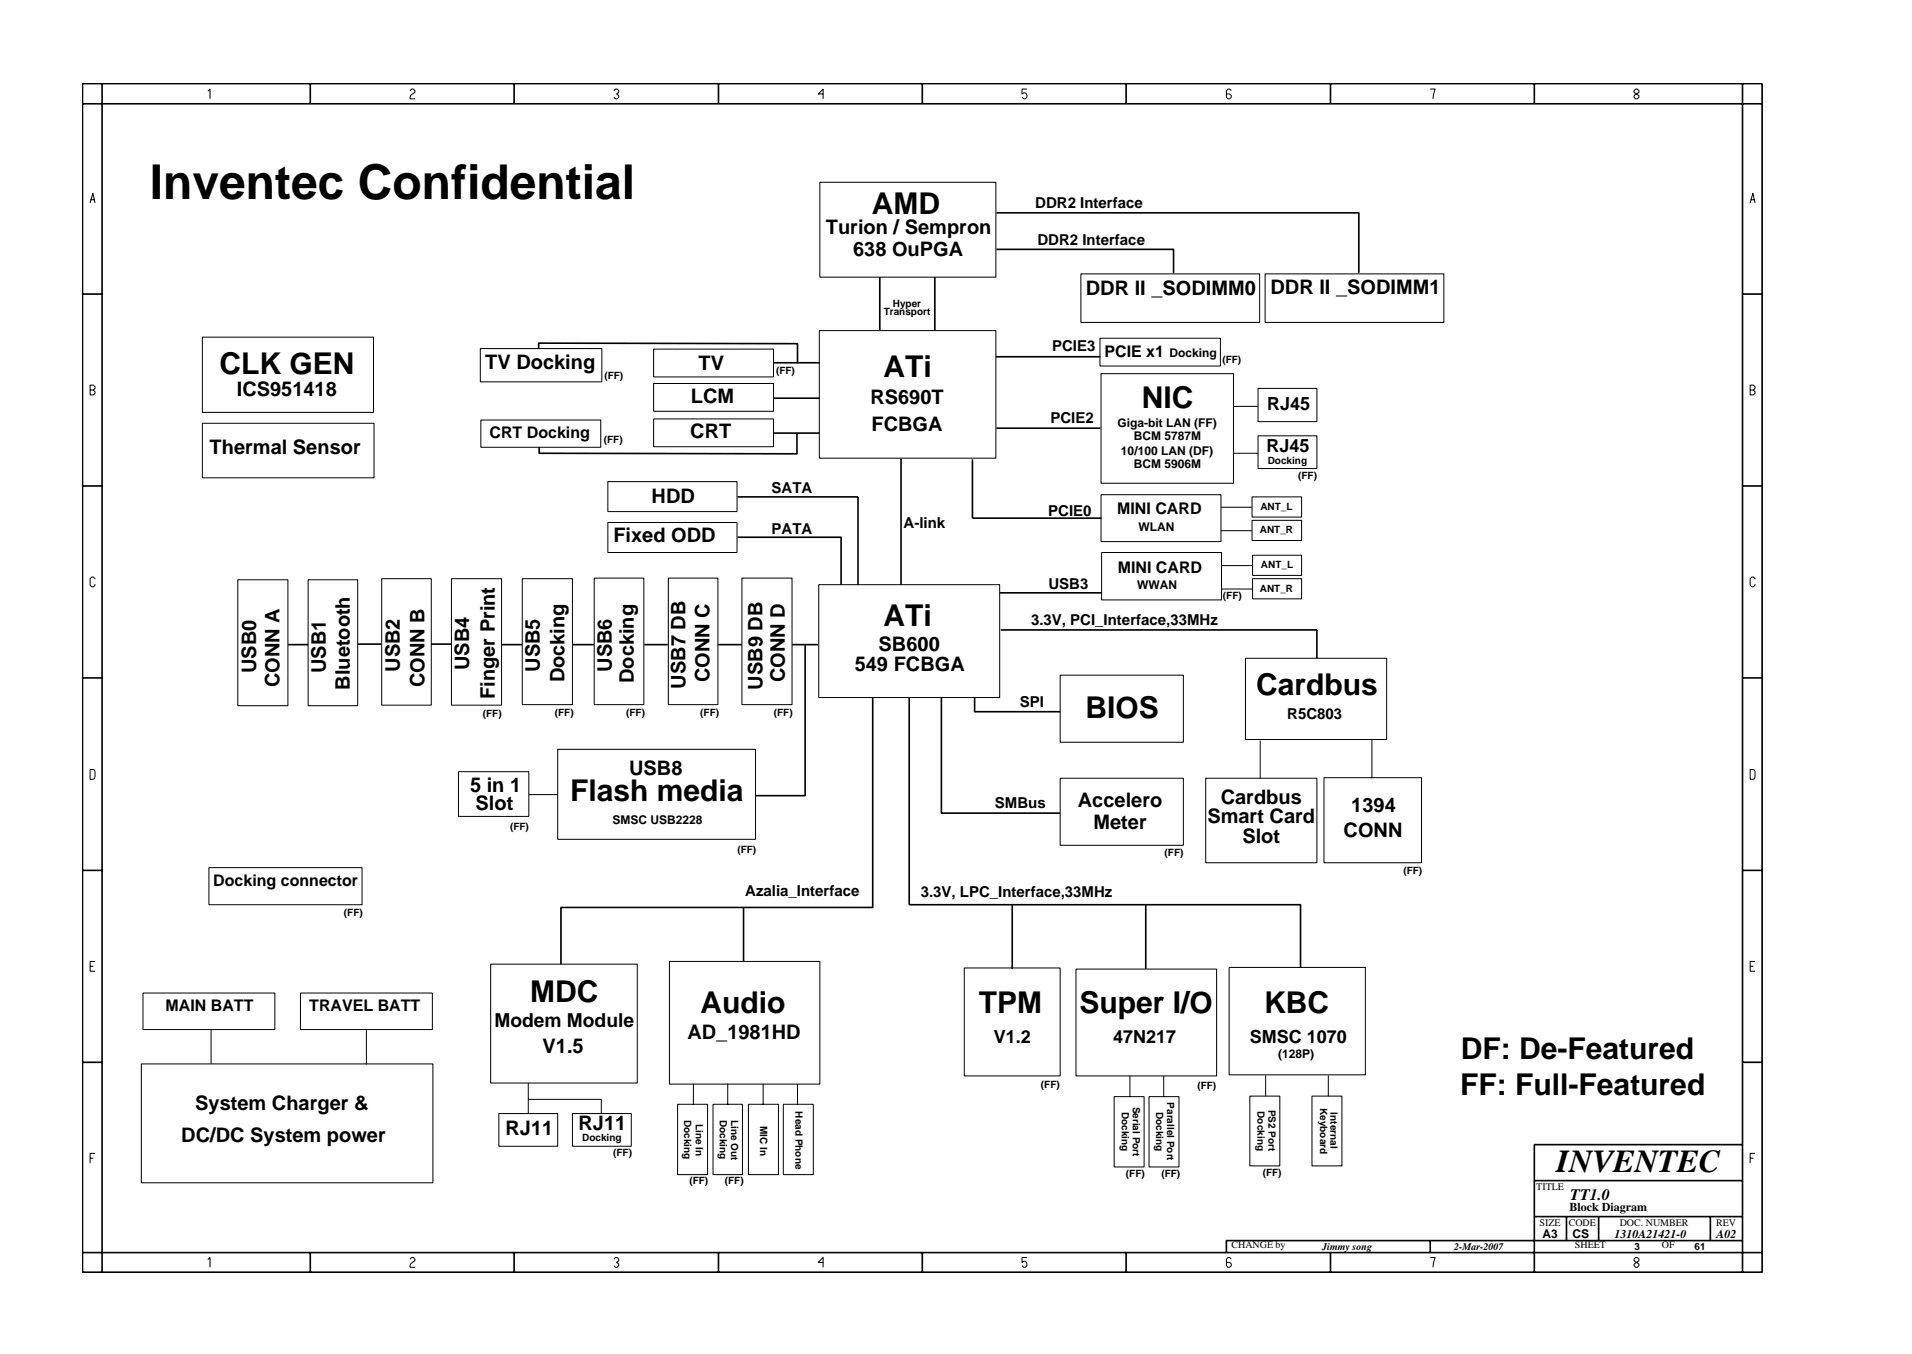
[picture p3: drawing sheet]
<svg xmlns="http://www.w3.org/2000/svg" width="297mm" height="210mm" viewBox="0 0 297 210" stroke-linecap="round" stroke-linejoin="round" font-family="sans-serif">
<g fill="none" stroke="#000" stroke-width=".25">
<path d="M12.8 13h261v184.6h-261zM12.8 16.1h261M15.9 13v184.6M48.2 13v3.1M79.9 13v3.1M111.6 13v3.1M143.3 13v3.1M174.9 13v3.1M206.7 13v3.1M238.4 13v3.1M270.7 13v184.6M154.8 38.7h27.5v3.7"/>
<path d="M154.8 33h56.3v9.4M12.8 45.7h3.1M83.7 54.1v-.8l40.2 .1v3M120.2 56.3h7.2M136.7 43v8.3M145.2 43v8.3M154.7 55.4h16.3M270.7 45.7h3.1M12.8 75.5h3.1M114.6 77.2h18.7v13.6M120.2 61.8h7.2M120.2 67.3h7.2"/>
<path d="M123.8 67.3v3.2l-40-.1v-.9M140 71.2v19.6M151.1 71.3v9.2h20M154.8 66.5h16.2M270.7 75.5h3.1M114.6 83.4h16.1v7.4M155.3 92.1h15.8M155.5 97.8h49.1v4.4M12.8 105.3h3.1M44.7 100.1h3.2M55.6 100h3.6M67 100h3.1"/>
<path d="M77.8 100.1h3.3M89 100.1h3.3M100.1 100.1h3.6M111.5 100.1h3.8M123 100.1h4.1M125.1 100.2v23.4h-7.7M135.6 108.3v32.6h-48.4v8.8M141.3 108.2v32.3h60.8M146.2 108.4v17.9h18.5M151.4 108.3v2.2h13.3M270.7 105.3h3.1M12.8 135.2h3.1"/>
<path d="M270.7 135.2h3.1M115.5 140.9v8.4M157.3 140.6v9.9M178 140.6v9.9M202 140.5v9.7M12.8 165h3.1M270.7 165h3.1M270.7 177.7h-32.3v19.9M12.8 194.5h261M48.2 194.5v3.1M79.9 194.5v3.1M111.6 194.5v3.1"/>
<path d="M143.3 194.5v3.1M174.9 194.5v3.1M206.7 194.5v3.1M222.2 192.6v1.9M238.4 183.3h32.3M238.4 188.9h32.3M243.4 188.9v3.7M248.4 188.9v3.7M265.7 188.9v3.7M270.7 192.6h-80.2v1.9"/>
</g>
<g fill="none" stroke="#000" stroke-width=".16">
<path d="M32.3 14.2l.3-.4v1.6M63.7 14.1l.3-.3h.2l.3 .3v.2l-.5 .4-.3 .4v.3h.8M95.4 14.1l.2-.3h.3l.2 .3v.2l-.3 .3 .3 .2v.3l-.2 .3h-.3l-.2-.3M127.9 14.6h-.8l.8-.8v1.6M159.5 13.8h-.7v.8l.2-.2a.5 .5 0 0 1 .5 .7l-.2 .3h-.3l-.2-.3M191.3 14.1l-.3-.3h-.2l-.3 .3v1l.3 .3h.2l.3-.3v-.3l-.3-.2h-.5M222.2 13.8h.8l-.4 1.6M253.9 14.1l.2-.3h.3l.2 .3v.2l-.7 .5v.3l.2 .3h.3l.2-.3v-.3l-.7-.5zM14 31.5l.4-1.5 .4 1.5M14.1 31h.6M127.4 28.3h27.3v14.7h-27.3zM271.9 31.5l.4-1.5 .4 1.5"/>
<path d="M272 31h.6M14 59.8h.5l.3 .3v.2l-.3 .3 .3 .2v.3l-.3 .2h-.5zM31.4 52.4h26.6v11.6h-26.6zM74.6 54.1h18.9v5.2h-18.9zM101.5 54.2h18.7v4.3h-18.7zM101.5 59.5h18.7v4.4h-18.7zM127.3 51.3h27.4v19.8h-27.4zM167.9 42.5h27.8v7.6h-27.8zM170.9 52.5h18.7v4.3h-18.7zM171.1 58h20.5v17h-20.5zM196.5 42.5h27.8v7.6h-27.8zM14 60.6h.5"/>
<path d="M31.4 65.7h26.7v8.5h-26.7zM74.7 65.2h18.6v4.3h-18.6zM94.4 74.8h20.1v4.6h-20.1zM101.5 65.1h18.7v4.3h-18.7zM171.1 76.8h18.6v7.3h-18.6zM189.7 78.8h4.8M191.5 63.1h3.9M191.6 70.4h3.8M194.5 77.2h7.7v3.1h-7.7zM195.4 60.3h9.2v5.2h-9.2zM195.4 67.7h9.2v5.1h-9.2zM271.9 60.6h.5l.3-.3v-.2l-.3-.3h-.5v1.5h.5l.3-.2v-.3l-.3-.2"/>
<path d="M14.8 89.9l-.3-.3h-.2l-.3 .3v1l.3 .2h.2l.3-.2v-.2M36.9 90h7.8v19.6h-7.8zM47.9 90h7.7v19.6h-7.7zM59.3 89.9h7.7v19.6h-7.7zM70.1 89.9h7.8v19.6h-7.8zM81.1 89.9h7.8v19.5h-7.8zM92.3 89.8h7.7v19.6h-7.7zM94.4 81.1h20.1v4.7h-20.1zM103.8 89.8h7.7v19.6h-7.7zM115.3 89.8h7.7v19.6h-7.7zM127.2 90.8h28.1v17.5h-28.1zM171.1 85.8h18.7v7.4h-18.7z"/>
<path d="M189.7 82.4h4.8M189.8 87.8h4.8M189.8 91.5h4.8M194.5 80.8h7.7v3.1h-7.7zM194.6 86.2h7.6v3.2h-7.6zM194.6 89.9h7.6v3.1h-7.6zM272.7 89.9l-.3-.3h-.3l-.2 .3v1l.2 .2h.3l.3-.2v-.2M14 119.5l.7 .1 .1 .2-.1 1.1-.7 .1zM71.2 119.8h11v7h-11zM86.6 116.4h30.8v13.9h-30.8zM164.7 104.8h19.1v10.5h-19.1zM193.5 102.2h21.9v12.6h-21.9z"/>
<path d="M195.8 115v5.9M213.1 114.9v5.9M271.9 119.5l.7 .1 .1 .2-.1 1.1-.7 .1zM32.5 134.7h23.7v5.8h-23.7zM82.2 123.4h4.4M164.7 120.8h19.1v10.5h-19.1zM187.3 120.8h17.3v13.2h-17.3zM205.7 120.8h15.1v13.2h-15.1zM14 150.1h.5M14.8 149.3h-.8v1.5h.8M22.2 154.2h20.5v5.7h-20.5zM32.8 160v5.2"/>
<path d="M46.7 154.2h20.5v5.7h-20.5zM56.9 160v5.3M76.2 149.7h22.8v18.5h-22.8zM104 149.3h23.4v19h-23.4zM149.8 150.3h14.9v16.8h-14.9zM167.2 150.5h21.8v16.6h-21.8zM191 150.2h21.1v16.7h-21.1zM271.9 150.1h.5M272.7 149.3h-.8v1.5h.8M14 179.9h.5M14.8 179.1h-.8v1.5M22 165.2h45.3v18.5h-45.3z"/>
<path d="M77.5 172.9h9.1v5.1h-9.1zM82.1 170.7h11.3v2.2M82.1 168.2v4.7M88.9 172.9h9.2v5.1h-9.2zM105.3 171.5h4.6v10.9h-4.6zM107.7 168.3v3.3M110.8 171.5h4.5v10.9h-4.5zM113.1 168.3v3.3M116.3 171.5h4.6v10.9h-4.6zM118.6 168.3v3.3M121.7 171.5h4.7v10.9h-4.7zM123.9 168.3v3.3"/>
<path d="M173.1 170.3h4.6v10.9h-4.6zM175.5 167.1v3.2M178.5 170.3h4.7v10.9h-4.7zM180.8 167.1v3.2M194.2 170.2h4.6v10.8h-4.6zM196.6 167v3.2M203.8 170.2h4.7v10.8h-4.7zM206.4 167v3.2M271.9 179.9h.5M272.7 179.1h-.8v1.5M32.3 195.6l.3-.3v1.5M63.7 195.5l.3-.2h.2l.3 .2v.3l-.7 .5-.1 .2v.3h.8"/>
<path d="M95.4 195.5l.2-.2h.3l.2 .2v.3l-.3 .2 .3 .3v.2l-.2 .3h-.3l-.2-.3M127.9 196h-.8l.8-.7v1.5M159.5 195.3h-.7v.7l.2-.1a.5 .5 0 0 1 .5 .6l-.2 .3h-.3l-.2-.3M191.3 195.5l-.3-.2h-.2l-.3 .2v1l.3 .3h.2l.3-.3v-.2l-.3-.3h-.5M222.2 195.3h.8l-.4 1.5M254.1 195.3l-.2 .2v.3l.7 .5v.2l-.2 .3h-.3l-.2-.3v-.2l.7-.5v-.3l-.2-.2z"/>
</g>
<text font-size="7.5" x="23.3" y="31">Inventec Confidential</text>
<text font-size="5" x="241.8" y="182">INVENTEC</text>
<g font-size="4.7">
<text x="135.4" y="33.2">AMD</text>
<text x="34.1" y="58.1">CLK GEN</text>
<text x="137.2" y="58.5">ATi</text>
<text x="177.4" y="63.3">NIC</text>
<text x="137.2" y="97.3">ATi</text>
<text x="195.1" y="107.9">Cardbus</text>
<text x="168.7" y="111.5">BIOS</text>
<text x="88.6" y="124.4">Flash media</text>
<text x="82.4" y="155.6">MDC</text>
<text x="108.8" y="157.4">Audio</text>
<text x="152.1" y="157.4">TPM</text>
<text x="167.7" y="157.4">Super I/O</text>
<text x="196.4" y="157.4">KBC</text>
<text x="226.9" y="164.5">DF: De-Featured</text>
<text x="226.9" y="170">FF: Full-Featured</text>
</g>
<g font-size="3.1">
<text x="128.3" y="36.3">Turion / Sempron</text>
<text x="132.5" y="39.8">638 OuPGA</text>
<text x="168.7" y="45.8">DDR II _SODIMM0</text>
<text x="197.4" y="45.7">DDR II _SODIMM1</text>
<text x="75.4" y="57.3">TV Docking</text>
<text x="108.5" y="57.4">TV</text>
<text x="36.8" y="61.5">ICS951418</text>
<text x="107.3" y="62.6">LCM</text>
<text x="135.2" y="62.7">RS690T</text>
<text x="32.6" y="70.4">Thermal Sensor</text>
<text x="107.2" y="68.1">CRT</text>
<text x="135.4" y="66.9">FCBGA</text>
<text x="101.2" y="78.1">HDD</text>
<text x="95.3" y="84.2">Fixed ODD</text>
<text x="136.5" y="101.1">SB600</text>
<text x="39.8" y="104.5" transform="rotate(-90 39.8 104.5)">USB0</text>
<text x="43.4" y="106.7" transform="rotate(-90 43.4 106.7)">CONN A</text>
<text x="50.6" y="104.5" transform="rotate(-90 50.6 104.5)">USB1</text>
<text x="54.3" y="107.1" transform="rotate(-90 54.3 107.1)">Bluetooth</text>
<text x="62.1" y="104.3" transform="rotate(-90 62.1 104.3)">USB2</text>
<text x="65.9" y="106.7" transform="rotate(-90 65.9 106.7)">CONN B</text>
<text x="72.9" y="104.1" transform="rotate(-90 72.9 104.1)">USB4</text>
<text x="83.9" y="104.3" transform="rotate(-90 83.9 104.3)">USB5</text>
<text x="87.7" y="106" transform="rotate(-90 87.7 106)">Docking</text>
<text x="95.1" y="104.3" transform="rotate(-90 95.1 104.3)">USB6</text>
<text x="98.5" y="106.1" transform="rotate(-90 98.5 106.1)">Docking</text>
<text x="106.5" y="106.9" transform="rotate(-90 106.5 106.9)">USB7 DB</text>
<text x="110.2" y="106" transform="rotate(-90 110.2 106)">CONN C</text>
<text x="118.4" y="107.1" transform="rotate(-90 118.4 107.1)">USB9 DB</text>
<text x="121.9" y="106" transform="rotate(-90 121.9 106)">CONN D</text>
<text x="132.8" y="104.1">549 FCBGA</text>
<text x="76.9" y="108.6" transform="rotate(-90 76.9 108.6)">Finger Print</text>
<text x="73" y="122.9">5 in 1</text>
<text x="73.9" y="125.7">Slot</text>
<text x="97.7" y="120.3">USB8</text>
<text x="167.5" y="125.3">Accelero</text>
<text x="189.6" y="124.8">Cardbus</text>
<text x="169.9" y="128.8">Meter</text>
<text x="187.6" y="127.8">Smart Card</text>
<text x="193" y="131">Slot</text>
<text x="208.7" y="130">CONN</text>
<text x="209.9" y="126.1">1394</text>
<text x="106.8" y="161.3">AD_1981HD</text>
<text x="84.3" y="163.6">V1.5</text>
<text x="30.3" y="172.4">System Charger &amp;</text>
<text x="28.2" y="177.3">DC/DC System power</text>
<text x="78.5" y="176.3">RJ11</text>
<text x="89.9" y="175.5">RJ11</text>
</g>
<text font-size="3" x="76.8" y="159.5">Modem Module</text>
<g font-size="2.8">
<text x="196.8" y="63.6">RJ45</text>
<text x="196.8" y="70.2">RJ45</text>
<text x="154.4" y="161.9">V1.2</text>
<text x="172.9" y="161.9">47N217</text>
<text x="194.2" y="161.9">SMSC 1070</text>
</g>
<g font-size="2.5">
<text x="171.6" y="55.4">PCIE x1</text>
<text x="76" y="68">CRT Docking</text>
<text x="173.6" y="79.9">MINI CARD</text>
<text x="173.6" y="88.9">MINI CARD</text>
<text x="33.1" y="137.6">Docking connector</text>
<text x="25.7" y="157">MAIN BATT</text>
<text x="48" y="157">TRAVEL BATT</text>
<text x="244" y="186.3">TT1.0</text>
</g>
<g font-size="2.3">
<text x="160.8" y="32.3">DDR2 Interface</text>
<text x="161.2" y="38">DDR2 Interface</text>
<text x="163.5" y="54.6">PCIE3</text>
<text x="163.2" y="65.7">PCIE2</text>
<text x="119.9" y="76.5">SATA</text>
<text x="119.9" y="82.9">PATA</text>
<text x="140.4" y="81.9">A-link</text>
<text x="162.9" y="80.1">PCIE0</text>
<text x="162.9" y="91.4">USB3</text>
<text x="160.2" y="97.1">3.3V, PCI_Interface,33MHz</text>
<text x="158.4" y="109.8">SPI</text>
<text x="200" y="111.7">R5C803</text>
<text x="154.6" y="125.4">SMBus</text>
<text x="115.8" y="139.1">Azalia_Interface</text>
<text x="143" y="139.2">3.3V, LPC_Interface,33MHz</text>
</g>
<g font-size="1.9">
<text x="181.7" y="55.5">Docking</text>
<text x="173.6" y="66.3">Giga-bit LAN (FF)</text>
<text x="174.2" y="70.7">10/100 LAN (DF)</text>
<text x="176.2" y="68.3">BCM 5787M</text>
<text x="176.2" y="72.6">BCM 5906M</text>
<text x="176.9" y="82.4">WLAN</text>
<text x="176.7" y="91.5">WWAN</text>
<text x="95.1" y="127.9">SMSC USB2228</text>
<text x="198.6" y="164.3">(128P)</text>
<text x="243.8" y="188">Block Diagram</text>
<text x="239.6" y="192.2">A3</text>
<text x="244.3" y="192.3">CS</text>
<text x="250.8" y="192.2">1310A21421-0</text>
<text x="266.6" y="192.2">A02</text>
</g>
<g font-size="1.6">
<text x="138.7" y="47.6">Hyper</text>
<text x="137.3" y="49">Transport</text>
<text x="93.9" y="58.8">(FF)</text>
<text x="120.6" y="58.1">(FF)</text>
<text x="189.9" y="56.3">(FF)</text>
<text x="93.8" y="68.9">(FF)</text>
<text x="196.9" y="72">Docking</text>
<text x="201.7" y="74.4">(FF)</text>
<text x="195.7" y="82.8">ANT_R</text>
<text x="195.8" y="79.2">ANT_L</text>
<text x="195.9" y="88.2">ANT_L</text>
<text x="190" y="93.1">(FF)</text>
<text x="195.7" y="91.9">ANT_R</text>
<text x="75" y="111.4">(FF)</text>
<text x="86.2" y="111.2">(FF)</text>
<text x="97.3" y="111.2">(FF)</text>
<text x="108.8" y="111.2">(FF)</text>
<text x="120.2" y="111.2">(FF)</text>
<text x="79.2" y="128.9">(FF)</text>
<text x="114.6" y="132.4">(FF)</text>
<text x="180.9" y="132.9">(FF)</text>
<text x="218" y="135.7">(FF)</text>
<text x="53.4" y="142.3">(FF)</text>
<text x="106.3" y="173.9" transform="rotate(90 106.3 173.9)">Docking</text>
<text x="111.8" y="173.9" transform="rotate(90 111.8 173.9)">Docking</text>
<text x="113.6" y="173.9" transform="rotate(90 113.6 173.9)">Line Out</text>
<text x="123.6" y="172.6" transform="rotate(90 123.6 172.6)">Head Phone</text>
<text x="161.7" y="169">(FF)</text>
<text x="174.3" y="172.6" transform="rotate(90 174.3 172.6)">Docking</text>
<text x="176" y="171.8" transform="rotate(90 176 171.8)">Serial Port</text>
<text x="179.6" y="172.6" transform="rotate(90 179.6 172.6)">Docking</text>
<text x="181.3" y="171.2" transform="rotate(90 181.3 171.2)">Parallel Port</text>
<text x="186" y="169.1">(FF)</text>
<text x="195.4" y="172.6" transform="rotate(90 195.4 172.6)">Docking</text>
<text x="197.1" y="172.3" transform="rotate(90 197.1 172.3)">PS2 Port</text>
<text x="205.1" y="172" transform="rotate(90 205.1 172)">Keyboard</text>
<text x="206.7" y="172.7" transform="rotate(90 206.7 172.7)">Internal</text>
<text x="90.4" y="177.2">Docking</text>
<text x="95.3" y="179.5">(FF)</text>
<text x="108.1" y="174.6" transform="rotate(90 108.1 174.6)">Line In</text>
<text x="118.1" y="174.8" transform="rotate(90 118.1 174.8)">MIC In</text>
<text x="107.1" y="183.8">(FF)</text>
<text x="112.6" y="183.8">(FF)</text>
<text x="174.9" y="182.7">(FF)</text>
<text x="180.4" y="182.7">(FF)</text>
<text x="196.2" y="182.6">(FF)</text>
<text x="238.7" y="184.8">TITLE</text>
<text x="239.2" y="190.4">SIZE</text>
<text x="243.7" y="190.4">CODE</text>
<text x="251.6" y="190.4">DOC. NUMBER</text>
<text x="266.6" y="190.4">REV</text>
<text x="191.3" y="193.9">CHANGE by</text>
<text x="205.4" y="194.1">Jimmy song</text>
<text x="225.9" y="194.1">2-Mar-2007</text>
<text x="244.7" y="193.9">SHEET</text>
<text x="253.9" y="194.1">3</text>
<text x="258.2" y="193.9">OF</text>
<text x="263.3" y="194.1">61</text>
</g>
</svg>
